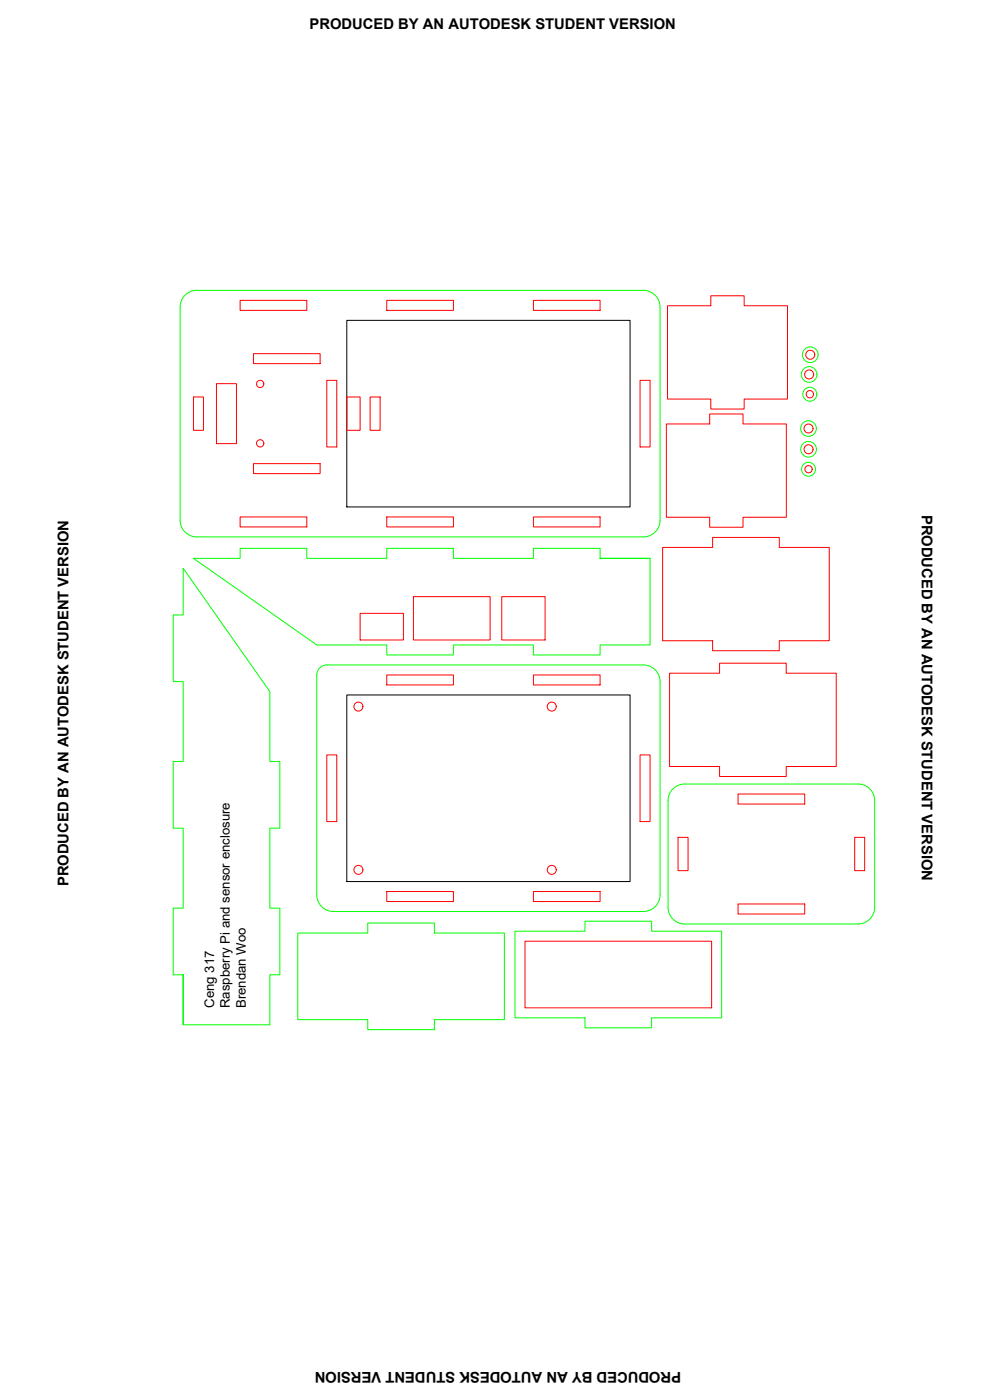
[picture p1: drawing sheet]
<svg xmlns="http://www.w3.org/2000/svg" width="297mm" height="420mm" viewBox="0 0 297 420" stroke-linecap="round" stroke-linejoin="round" font-family="sans-serif">
<!-- layer: 0 -->
<g fill="none" stroke="#f00" stroke-width=".3">
<path d="M72 90.1h20.1v3h-20.1zM116 90.1h20v3h-20zM160 90.1h20.1v3h-20.1zM200.3 91.8h13v-3h10v3h13v28h-13v3h-10v-3h-13zM58 119.1h3.1v10h-3.1zM64.9 115.1h6v18h-6zM76 106.1h20.1v3h-20.1zM98.1 114.1h2.9v20h-2.9zM104.1 119.1h4v10h-4zM111 119.1h3.1v10h-3.1zM192 114.1h3v20h-3zM76 139.1h20.1v3h-20.1z"/>
<path d="M199.9 127.2h13v-3h10v3h13v28h-13v3h-10v-3h-13zM72 155.1h20.1v3h-20.1zM116 155.1h20v3h-20zM160 155.1h20.1v3h-20.1zM124 179.1h23.1v13h-23.1zM150.5 179.1h13.1v13h-13.1zM198.8 164.3h15v-3h20v3h15v28h-15v3h-20v-3h-15zM108.1 184.1h12.9v8h-12.9zM116 202.6h20v3h-20zM160 202.6h20.1v3h-20.1zM200.9 202h15v-3h20v3h15v28h-15v3h-20v-3h-15zM98.1 226.6h2.9v20h-2.9z"/>
<path d="M192 226.6h3v20h-3zM221.4 238.3h20v3h-20zM203.4 251.3h3v10h-3zM256.4 251.3h3v10h-3zM116 267.6h20v3h-20zM160 267.6h20.1v3h-20.1zM221.4 271.3h20v3h-20zM157.5 282.5h56v20h-56z"/>
<circle cx="78.1" cy="115.2" r="1.1"/>
<circle cx="242.8" cy="112.4" r="1.35"/>
<circle cx="243" cy="118.3" r="1.1"/>
<circle cx="243.1" cy="106.5" r="1.35"/>
<circle cx="78.1" cy="133.1" r="1.1"/>
<circle cx="242.6" cy="128.6" r="1.35"/>
<circle cx="242.6" cy="134.8" r="1.35"/>
<circle cx="242.6" cy="140.8" r="1.1"/>
<circle cx="107.5" cy="212.1" r="1.35"/>
<circle cx="165.5" cy="212.1" r="1.35"/>
<circle cx="107.5" cy="261.1" r="1.35"/>
<circle cx="165.5" cy="261.1" r="1.35"/>
</g>
<path d="M104.1 96.1h84.9v56h-84.9zM104.1 208.6h84.9v56h-84.9z" fill="none" stroke="#000" stroke-width=".3"/>
<g fill="none" stroke="#0f0" stroke-width=".3">
<path d="M55.2 88.9a4.9 4.9 0 0 1 3.9-1.8h133.9a5 5 0 0 1 5 5v64a5 5 0 0 1-5 5h-134a5 5 0 0 1-5-5v-64a5 5 0 0 1 1.2-3.2zM180.1 167.6v-3h-20.1v3h-24v-3h-20v3h-23.9v-3h-20.1v3h-14l37 26h21v3h20v-3h24v3h20.1v-3h14.9v-26h-14.9h14.9M95 202.6a3 3 0 0 1 3.1-3h94.9a5 5 0 0 1 5 5v64a5 5 0 0 1-5 5h-92.9a5 5 0 0 1-5.1-5v-66M200.4 240.3a5 5 0 0 1 5-5h52a5 5 0 0 1 5 5M200.4 240.3v32a5 5 0 0 0 5 5h52a5 5 0 0 0 5-5v-32M154.5 279.5h21v-3h20v3h21v26h-21v3h-20v-3h-21zM55 292.5h-3v-19.9h3v-24h-3v-20h3v-24h-3v-20h3v-14l26 37v21h3v20h-3v24h3v19.9h-3v15.1h-26v-15.1v15.1M89.3 280h21v-3h20v3h21v26h-21v3h-20v-3h-21z"/>
<circle cx="242.8" cy="112.4" r="2.35"/>
<circle cx="243" cy="118.3" r="2.1"/>
<circle cx="243.1" cy="106.5" r="2.35"/>
<circle cx="242.6" cy="128.6" r="2.35"/>
<circle cx="242.6" cy="134.8" r="2.35"/>
<circle cx="242.6" cy="140.8" r="2.1"/>
</g>
<g font-size="4.4">
<text x="92.9" y="8.7">PRODUCED BY AN AUTODESK STUDENT VERSION</text>
<text x="276.6" y="154.5" transform="rotate(90 276.6 154.5)">PRODUCED BY AN AUTODESK STUDENT VERSION</text>
<text x="20.6" y="266" transform="rotate(-90 20.6 266)">PRODUCED BY AN AUTODESK STUDENT VERSION</text>
<text x="204.4" y="411.7" transform="rotate(180 204.4 411.7)">PRODUCED BY AN AUTODESK STUDENT VERSION</text>
</g>
<g font-size="4">
<text x="64.3" y="302.4" transform="rotate(-90 64.3 302.4)">Ceng 317</text>
<text x="69" y="302.5" transform="rotate(-90 69 302.5)">Raspberry Pi and sensor enclosure</text>
<text x="73.7" y="302.5" transform="rotate(-90 73.7 302.5)">Brendan Woo</text>
</g>
</svg>
